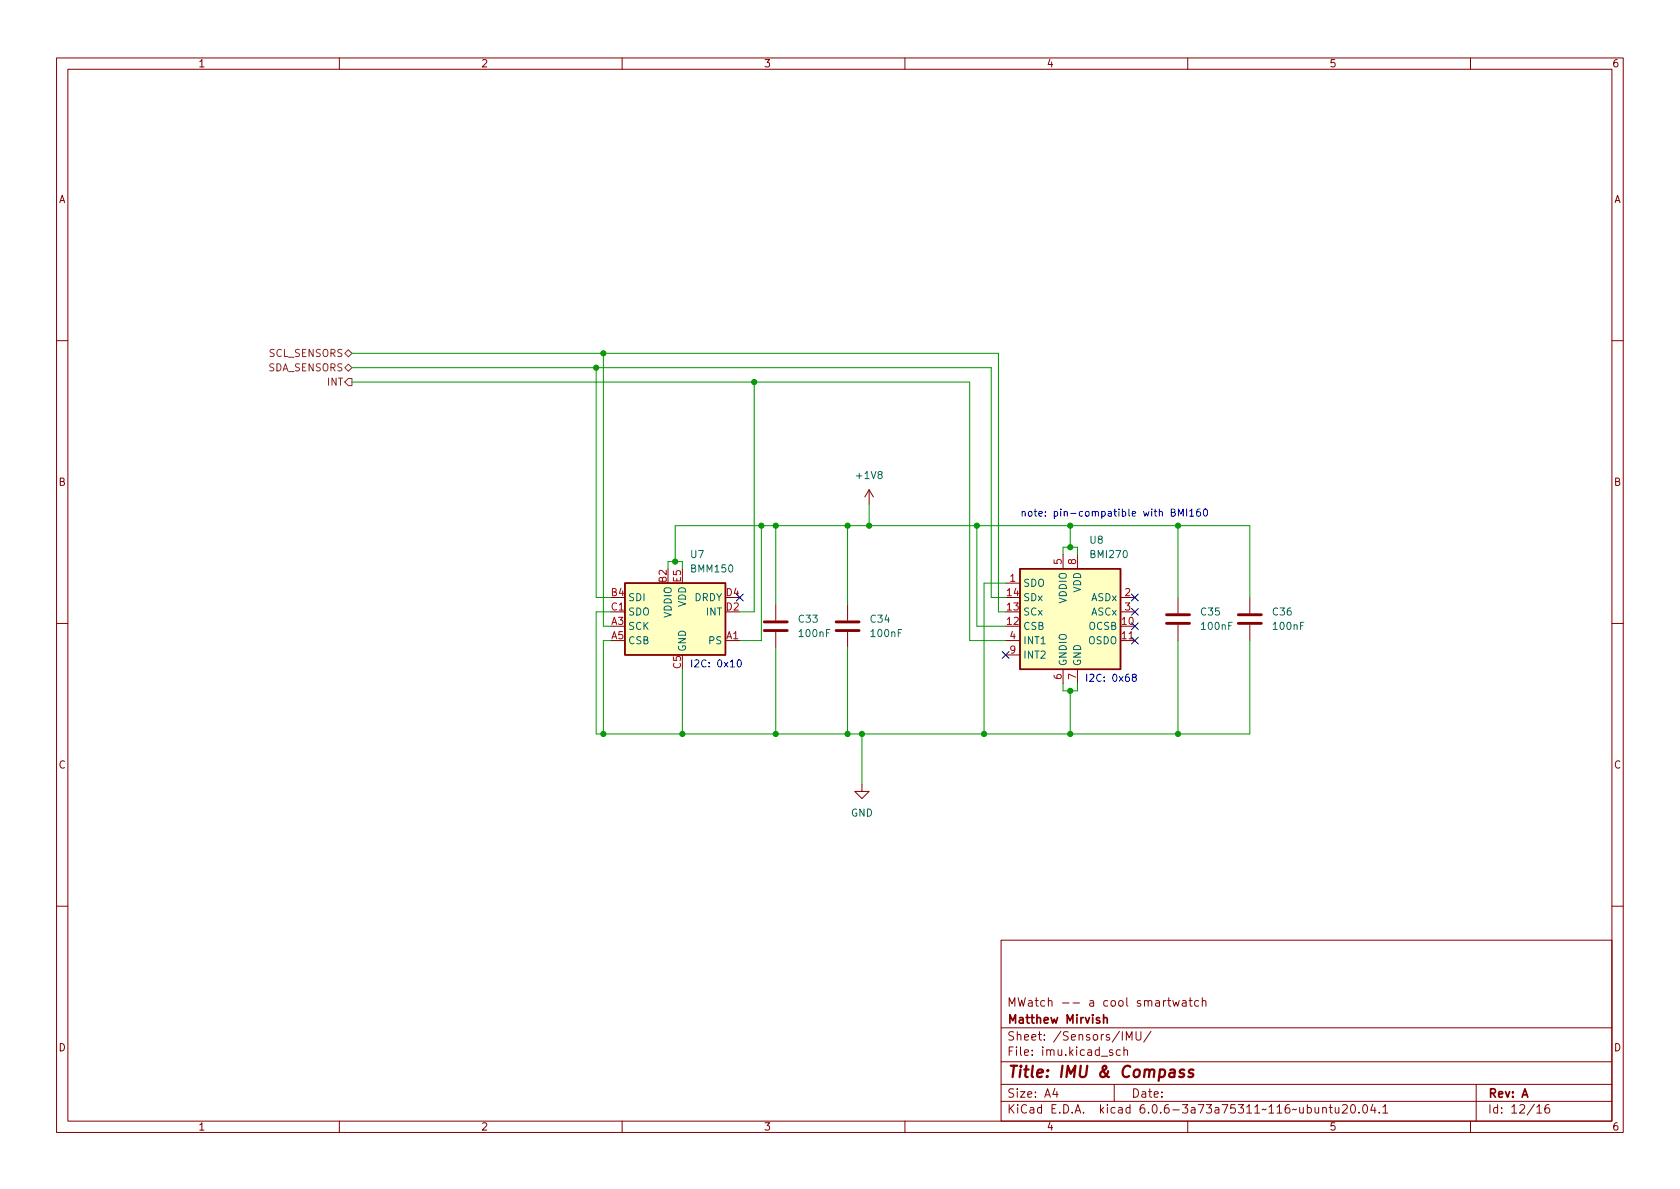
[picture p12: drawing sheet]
<svg xmlns="http://www.w3.org/2000/svg" width="297mm" height="210mm" viewBox="0 0 297 210" stroke-linecap="round" stroke-linejoin="round" font-family="sans-serif">
<g fill="none" stroke="#840000" stroke-width=".18">
<path d="M10 10.2h277v190.1h-277zM12 12.2h273v186.1h-273zM60 10.2v2M110 10.2v2M160 10.2v2M210 10.2v2M260 10.2v2M10 60.2h2M285 60.2h2M153.7 86.6l-.8 1.3M153.7 86.6v2.5M153.7 86.6l.7 1.3"/>
<path d="M188 98v2.6M190.5 98v2.6M10 110.2h2M137.2 106.9v2.8M137.2 111.8v2.7M149.9 106.9v2.8M149.9 111.8v2.7M177.8 103.1h2.5M177.8 113.3h2.5M177.8 115.8h2.5M188 118.4v2.5M190.5 118.4v2.5"/>
<path d="M198.1 113.3h2.6M198.1 105.7h2.6M198.1 108.2h2.6M208.3 105.7v2.8M208.3 110.5v2.8M221 105.7v2.8M221 110.5v2.8M285 110.2h2M152.4 138.7v1.2h1.3l-1.3 1.3-1.3-1.3h1.3M10 160.2h2M177 166.3h108v32h-108zM205.7 176.9v1"/>
<path d="M206.1 176.9l-.2 .1-.2 .2M206.4 176.9h.6M206.6 176.4v1.3l.4 .2M207.4 176.9l.2 1 .3-.7 .3 .7 .3-1M209.1 177h.5l.1 .9M209.7 177.3l-.5 .1a.29 .29 0 0 0-.2 .2 .29 .29 0 0 0 .2 .3h.5M210.2 176.9h.6M210.4 176.4v1.3l.4 .2M211.9 177l-.4-.1-.3 .3v.4l.2 .3h.5M212.6 177.1l.2-.2 .3 .1 .1 .9M212.6 176.4v1.5M285 160.2h2"/>
<path d="M60 198.3v2M110 198.3v2M160 198.3v2M177 194.8h108M177 191.8h108M177 187.8h108M177 181.8h108M186.5 192.5l-.4 1h1M186.9 193v1M196.7 185.7l-.3-.1-.3 .2 .1 .3 .5 .1v.4h-.6M197 191.8v3M198.1 185.7l-.5-.1-.2 .3v.4l.1 .3h.6"/>
<path d="M198.7 185.8l.2-.2 .4 .1 .1 .9M198.7 185.1v1.5M199.1 183.9v-1.5l.5 1.1 .5-1.1v1.5M200.9 182.4v1.2l.2 .3h.5l.1-.3v-1.2M203.5 182.4l-1.3 1.9M210 198.3v2M233.9 196l.2-.2 .3 .1 .1 .9M233.9 195.8v1M235 195.8h.6M235.2 195.3v1.3l.4 .2M236.1 195.8v1h.4l.2-.1M236.7 195.8v1"/>
<path d="M237.4 195.5l.5-.2 .2 .2 .1 .3-.9 1h.9M239 195.4l.1-.1a.81 .81 0 0 1 .6 .7 .81 .81 0 0 1-.3 .8h-.1a.81 .81 0 0 1-.6-.6 .81 .81 0 0 1 .3-.8zM240.3 196.7v.1M241.1 195.5l.2-.2a.81 .81 0 0 1 .6 .7 .81 .81 0 0 1-.3 .8h-.2a.81 .81 0 0 1-.3-1.3zM242.7 195.3l-.3 1h.9M243.1 195.8v1M243.9 196.7v.1M244.5 195.8l.4-.5v1.5M244.5 196.8h.9M260 198.3v2M261 191.8v6.5M271.7 195.8l.5-.5v1.5"/>
<path d="M271.7 196.8h.9M273.9 195.3a.6 .6 0 0 0-.8 .7v.5l.2 .3h.4l.2-.1 .1-.5-.1-.2-.5-.1-.3 .3"/>
</g>
<path d="M206.9 189.2l.2-.1 .6 .1-.1 1.3M207.7 189.6l-.7 .1a.4 .4 0 0 0-.3 .3 .4 .4 0 0 0 .2 .5l.7-.1M209.4 189.2a.49 .49 0 0 0-.8 .3l.1 .2 .4 .1 .3 .3-.2 .3-.2 .1-.5-.1M211 189.2a.49 .49 0 0 0-.8 .3l.1 .2 .6 .2 .1 .2-.1 .3-.2 .1-.6-.1" fill="none" stroke="#840000" stroke-width=".4"/>
<path d="M195.1 179.4v1.5M195.1 180.1l.2-.2 .4 .1 .1 .9" fill="none" stroke="#840000" stroke-width=".3"/>
<path d="M135.1 111.5h4.1M135.1 110h4.1M147.8 111.5h4.1M147.8 110h4.1M206.2 110.2h4.1M206.2 108.7h4.1M218.9 110.2h4.1M218.9 108.7h4.1" fill="none" stroke="#840000" stroke-width=".51"/>
<g fill="#ffffc2" stroke="#ffffc2" stroke-width=".18">
<path d="M110.5 103.1h17.8v12.7h-17.8z"/>
<path d="M180.3 100.6h17.8v17.8h-17.8z"/>
</g>
<path d="M110.5 103.1h17.8v12.7h-17.8zM180.3 100.6h17.8v17.8h-17.8z" fill="none" stroke="#840000" stroke-width=".25"/>
<path d="M61 62.5l.6-.7 .6 .7-.6 .6zM61 65l.6-.6 .6 .6-.6 .7zM61.6 66.9h.6v1.3h-.6l-.6-.6z" fill="none" stroke="#725600" stroke-width=".18"/>
<path d="M207.1 90.6h.5l.2-.2-.1-.3-.6-.1v1.3h.5l.2-.1v-.3l-.3-.3M208.4 91.3v-1.3l.4 .9 .4-.9v1.3M209.8 90v1.3M210.4 90.4l.3-.4v1.3M210.4 91.3h.7M212.2 90l-.4 .1a.86 .86 0 0 0 0 1.2l.4-.1 .1-.5-.3-.2h-.2l-.2 .2M213 90.1l.1-.1a.68 .68 0 0 1 .4 .6 .68 .68 0 0 1-.4 .7 .84 .84 0 0 1-.1-1.2zM130.5 116.8l.1-.1a.68 .68 0 0 1 .5 .6 .68 .68 0 0 1-.5 .6l-.1-.1-.2-.3zM200.4 119.8l-.2-.3 .1-.2 .1-.1 .4 .1 .1 .2v.1l-.6 .2-.1 .2v.2l.2 .3h.3l.2-.3v-.3l-.2-.1" fill="none" stroke="#0000c2" stroke-width=".18"/>
<g fill="none" stroke="#009600" stroke-width=".18">
<path d="M62.2 67.6h109.2v45.7h6.4M62.2 62.5h114.3v45.7h1.3M62.2 65h113.1v40.7h2.5M105.4 65v40.7h2.5M106.7 62.5v48.2h1.2M133.3 67.6v40.6h-2.5M119.4 99.3v-6.3h101.6v12.7M134.6 93v20.3h-3.8M137.2 93v13.9M149.9 93v13.9M153.7 89.1v3.9M172.7 93v17.7h5.1"/>
<path d="M188 98v-1.2h2.5v1.2M189.2 93v3.8M208.3 93v12.7M107.9 108.2h-2.5v21.6h115.6v-16.5M107.9 113.3h-1.2v16.5M118.1 100.6v-1.3h2.5v1.3M120.6 118.4v11.4M137.2 114.5v15.3M149.9 114.5v15.3M177.8 103.1h-3.8v26.7M208.3 113.3v16.5M152.4 129.8v8.9"/>
<path d="M188 120.9v1.3h2.5v-1.3M189.2 122.2v7.6"/>
</g>
<path d="M130.2 105l1.2 1.3M131.4 105l-1.2 1.3M177.2 115.2l1.2 1.2M178.4 115.2l-1.2 1.2M200.1 105l1.2 1.3M200.1 107.6l1.2 1.2M200.1 110.1l1.2 1.2M200.1 112.7l1.2 1.2M201.3 105l-1.2 1.3M201.3 107.6l-1.2 1.2M201.3 110.1l-1.2 1.2M201.3 112.7l-1.2 1.2" fill="none" stroke="#000084" stroke-width=".18"/>
<g fill="#009600" stroke="#009600" stroke-width=".18">
<circle cx="189.2" cy="129.8" r=".46"/>
<circle cx="189.2" cy="122.2" r=".46"/>
<circle cx="174" cy="129.8" r=".46"/>
<circle cx="208.3" cy="93" r=".46"/>
<circle cx="208.3" cy="129.8" r=".46"/>
<circle cx="152.4" cy="129.8" r=".46"/>
<circle cx="149.9" cy="129.8" r=".46"/>
<circle cx="189.2" cy="96.8" r=".46"/>
<circle cx="189.2" cy="93" r=".46"/>
<circle cx="172.7" cy="93" r=".46"/>
<circle cx="149.9" cy="93" r=".46"/>
<circle cx="106.7" cy="129.8" r=".46"/>
<circle cx="120.6" cy="129.8" r=".46"/>
<circle cx="137.2" cy="129.8" r=".46"/>
<circle cx="153.7" cy="93" r=".46"/>
<circle cx="119.4" cy="99.3" r=".46"/>
<circle cx="133.3" cy="67.6" r=".46"/>
<circle cx="137.2" cy="93" r=".46"/>
<circle cx="134.6" cy="93" r=".46"/>
<circle cx="106.7" cy="62.5" r=".46"/>
<circle cx="105.4" cy="65" r=".46"/>
</g>
<text font-size="2.8" fill="#840000" x="178" y="190.6">Title: IMU &amp; Compass</text>
<g font-size="2.1" fill="#840000">
<text x="178" y="178">MWatch -- a cool smartwatch</text>
<text x="178" y="184">Sheet: /Sensors/IMU/</text>
<text x="178" y="181">Matthew Mirvish</text>
<text x="178" y="186.7">File: imu.kicad_sch</text>
<text x="178" y="196.9">KiCad E.D.A. kicad 6.0.6-3a73a75311~116~ubuntu20.04.1</text>
<text x="178" y="194.1">Size: A4</text>
<text x="200" y="194.1">Date:</text>
<text x="263" y="194.1">Rev: A</text>
<text x="263" y="196.9">Id: 12/16</text>
</g>
<g font-size="1.8" fill="#840000">
<text x="35" y="11.9">1</text>
<text x="85" y="11.9">2</text>
<text x="135" y="11.9">3</text>
<text x="185" y="11.9">4</text>
<text x="235" y="11.9">5</text>
<text x="285" y="11.9">6</text>
<text x="10.3" y="35.9">A</text>
<text x="285.3" y="35.9">A</text>
<text x="10.3" y="85.9">B</text>
<text x="285.3" y="85.9">B</text>
<text x="10.3" y="135.9">C</text>
<text x="285.3" y="135.9">C</text>
<text x="10.3" y="185.9">D</text>
<text x="285.3" y="185.9">D</text>
<text x="35" y="199.9">1</text>
<text x="85" y="199.9">2</text>
<text x="135" y="199.9">3</text>
<text x="185" y="199.9">4</text>
<text x="235" y="199.9">5</text>
<text x="285" y="199.9">6</text>
</g>
<g font-size="1.8" fill="#725600">
<text x="47.4" y="65.7">SDA_SENSORS</text>
<text x="47.6" y="63.1">SCL_SENSORS</text>
<text x="57.9" y="68.2">INT</text>
</g>
<g font-size="1.8" fill="#006464">
<text x="151.6" y="84.7">+1V8</text>
<text x="122.1" y="98.7">U7</text>
<text x="122.3" y="101.2">BMM150</text>
<text x="192.7" y="96.1">U8</text>
<text x="193" y="98.7">BMI270</text>
<text x="111" y="106.3">SDI</text>
<text x="121.3" y="107.4" transform="rotate(-90 121.3 107.4)">VDD</text>
<text x="122.8" y="106.3">DRDY</text>
<text x="180.8" y="103.8">SDO</text>
<text x="180.8" y="106.3">SDx</text>
<text x="188.6" y="106.7" transform="rotate(-90 188.6 106.7)">VDDIO</text>
<text x="191.1" y="104.8" transform="rotate(-90 191.1 104.8)">VDD</text>
<text x="192.9" y="106.3">ASDx</text>
<text x="111" y="111.4">SCK</text>
<text x="111" y="113.9">CSB</text>
<text x="111" y="108.8">SDO</text>
<text x="118.7" y="109.2" transform="rotate(-90 118.7 109.2)">VDDIO</text>
<text x="124.9" y="108.8">INT</text>
<text x="125.4" y="113.9">PS</text>
<text x="141.3" y="110.1">C33</text>
<text x="141.4" y="112.6">100nF</text>
<text x="154" y="110.1">C34</text>
<text x="154.1" y="112.6">100nF</text>
<text x="180.8" y="111.4">CSB</text>
<text x="180.8" y="108.8">SCx</text>
<text x="180.8" y="113.9">INT1</text>
<text x="192.4" y="113.9">OSDO</text>
<text x="192.5" y="111.4">OCSB</text>
<text x="192.9" y="108.8">ASCx</text>
<text x="212.4" y="108.8">C35</text>
<text x="212.5" y="111.4">100nF</text>
<text x="225.1" y="108.8">C36</text>
<text x="225.2" y="111.4">100nF</text>
<text x="121.3" y="115.3" transform="rotate(-90 121.3 115.3)">GND</text>
<text x="180.8" y="116.5">INT2</text>
<text x="188.6" y="117.9" transform="rotate(-90 188.6 117.9)">GNDIO</text>
<text x="191.1" y="117.9" transform="rotate(-90 191.1 117.9)">GND</text>
<text x="150.4" y="144.4">GND</text>
</g>
<g font-size="1.8" fill="#0000c2">
<text x="180.3" y="91.3">note: pin-compatible with BMI160</text>
<text x="121.9" y="118">I2C: 0x10</text>
<text x="191.8" y="120.5">I2C: 0x68</text>
</g>
<g font-size="1.8" fill="#a90000">
<text x="187.7" y="99.8" transform="rotate(-90 187.7 99.8)">5</text>
<text x="190.2" y="99.8" transform="rotate(-90 190.2 99.8)">8</text>
<text x="108.1" y="105.4">B4</text>
<text x="108.1" y="107.9">C1</text>
<text x="117.9" y="103" transform="rotate(-90 117.9 103)">B2</text>
<text x="120.4" y="102.9" transform="rotate(-90 120.4 102.9)">E5</text>
<text x="128.4" y="107.9">D2</text>
<text x="128.4" y="105.4">D4</text>
<text x="178.1" y="107.9">13</text>
<text x="178.1" y="105.4">14</text>
<text x="178.6" y="102.9">1</text>
<text x="198.9" y="105.4">2</text>
<text x="198.9" y="107.9">3</text>
<text x="108.1" y="110.5">A3</text>
<text x="108.1" y="113">A5</text>
<text x="128.4" y="113">A1</text>
<text x="178.1" y="110.5">12</text>
<text x="178.6" y="113">4</text>
<text x="198.4" y="110.5">10</text>
<text x="198.4" y="113">11</text>
<text x="120.4" y="118.2" transform="rotate(-90 120.4 118.2)">C5</text>
<text x="178.6" y="115.6">9</text>
<text x="187.7" y="120.1" transform="rotate(-90 187.7 120.1)">6</text>
<text x="190.2" y="120.1" transform="rotate(-90 190.2 120.1)">7</text>
</g>
</svg>
